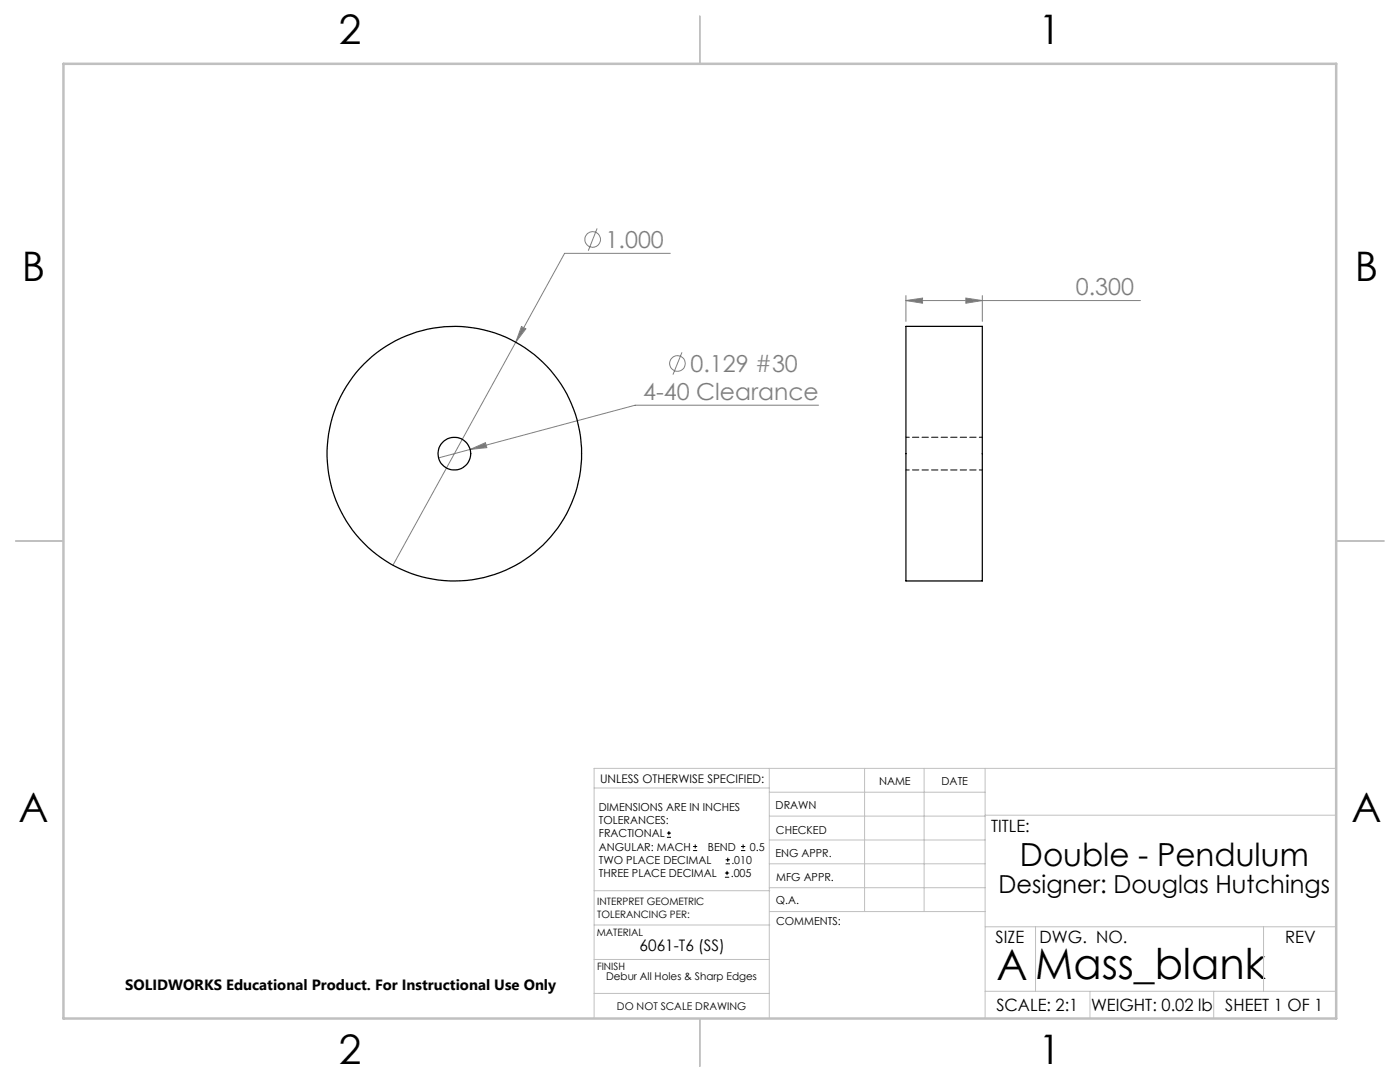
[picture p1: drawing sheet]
<svg xmlns="http://www.w3.org/2000/svg" width="279mm" height="216mm" viewBox="0 0 279 216" stroke-linecap="round" stroke-linejoin="round" font-family="sans-serif">
<g fill="none" stroke="#808080" stroke-width=".2">
<path d="M119.2 45.6l-1.8 4.4M133.8 50.6h-21.1l-9.8 17.7M180.8 60l3.3-.5v1zM180.8 59v5.1M180.8 60h46.8M192.8 59.5l3.2 .5-3.2 .5zM196 59v5.1M102.9 68.3l-24.5 44.5M104.1 65.2l.9 .4-2.1 2.7zM136.1 70.3l-1.8 4.5M93.8 89.7l3.1-1.4 .3 1zM163.4 80.9h-36.6l-39.3 10.5"/>
<circle cx="118.3" cy="47.8" r="1.55"/>
<circle cx="135.2" cy="72.5" r="1.55"/>
</g>
<g fill="none" stroke="#000" stroke-width=".2">
<path d="M133.1 167.1h.8M133.1 166.2h.8M133.5 165.8v.9M138.3 169.7h.8M138.3 168.9h.8M138.7 168.5v.8M144.7 175h.8M144.7 174.2h.8M144.8 172.4h.9M144.8 171.6h.9M145.1 173.8v.8M145.2 171.1v.9"/>
<path d="M147.9 169.7h.8M147.9 168.9h.8M148.3 168.5v.8"/>
</g>
<g fill="none" stroke="#c0c0c0" stroke-width=".2">
<path d="M118.6 157.2h34.9M153.5 153.3v49.9M153.5 158.1h43.1M172.5 153.3v28.6M184.4 153.3v28.6M196.6 153.3v49.9M266.7 153.3h-148.1v49.9M118.6 177.7h35M153.5 167.6h43.1M153.5 162.8h43.1M153.5 172.4h43.1M153.5 177.1h43.1"/>
<path d="M196.6 162.7h70.1M118.6 198.2h34.9M118.6 191.5h34.9M118.6 184.6h35M153.6 181.9h43M196.6 197.8h70.1M196.6 184.9h70.1M206.7 184.9v12.9M217.5 197.8v5.4M242.2 197.8v5.4M252.2 184.9v12.9"/>
</g>
<path d="M139.7 3.2v9.5M3.1 107.9h9.6M266.7 107.9h9.5M139.7 203.2v9.6" fill="none" stroke="#c0c0c0" stroke-width=".25"/>
<path d="M12.7 12.7h254v190.5h-254z" fill="none" stroke="#c0c0c0" stroke-width=".5"/>
<path d="M104.1 65.2l-1.2 3.1 2.1-2.7zM93.8 89.7l3.4-.4-.3-1zM180.8 60l3.3-.5v1zM192.8 59.5l3.2 .5-3.2 .5z" fill="#808080"/>
<g fill="none" stroke="#000" stroke-width=".25">
<path d="M180.8 65.1h15.2v50.8h-15.2z"/>
<circle cx="90.7" cy="90.5" r="25.4"/>
<circle cx="90.7" cy="90.5" r="3.3"/>
</g>
<path d="M180.8 93.8h15.3M196.1 87.2h-15.3" fill="none" stroke="#000" stroke-width=".2" stroke-dasharray="1.3 .6" stroke-dashoffset=".6"/>
<text font-size="8.5" x="198.9" y="195.5">A Mass_blank</text>
<g font-size="8.1">
<text x="67.6" y="8.9">2</text>
<text x="207.3" y="8.9">1</text>
<text x="4.4" y="56.2">B</text>
<text x="270.4" y="56.2">B</text>
<text x="3.7" y="164.1">A</text>
<text x="269.7" y="164.1">A</text>
<text x="67.6" y="212.4">2</text>
<text x="207.3" y="212.4">1</text>
</g>
<text font-size="6.3" x="203.6" y="172.9">Double - Pendulum</text>
<text font-size="4.9" x="199.3" y="178.1">Designer: Douglas Hutchings</text>
<g font-size="4.7" fill="#808080">
<text x="120.9" y="49.5">1.000</text>
<text x="214.7" y="58.9">0.300</text>
<text x="137.8" y="74.2">0.129 #30</text>
<text x="128.4" y="79.8">4-40 Clearance</text>
</g>
<g font-size="3.4">
<text x="197.8" y="166">TITLE:</text>
<text x="198.7" y="188.1">SIZE</text>
<text x="207.5" y="188.1">DWG. NO.</text>
<text x="256.5" y="188.2">REV</text>
<text x="198.8" y="201.7">SCALE: 2:1</text>
<text x="217.7" y="201.8">WEIGHT: 0.02 lb</text>
<text x="244.5" y="201.7">SHEET 1 OF 1</text>
</g>
<text font-size="3.2" x="127.7" y="189.7">6061-T6 (SS)</text>
<text font-size="3" x="25" y="197.6">SOLIDWORKS Educational Product. For Instructional Use Only</text>
<text font-size="2.4" x="119.8" y="156.2">UNLESS OTHERWISE SPECIFIED:</text>
<g font-size="2.2">
<text x="119.5" y="161.8">DIMENSIONS ARE IN INCHES</text>
<text x="154.8" y="161.4">DRAWN</text>
<text x="175.4" y="156.6">NAME</text>
<text x="187.9" y="156.7">DATE</text>
<text x="119.5" y="164.4">TOLERANCES:</text>
<text x="119.5" y="167.1">FRACTIONAL</text>
<text x="154.9" y="166.3">CHECKED</text>
<text x="119.5" y="172.4">TWO PLACE DECIMAL</text>
<text x="119.5" y="169.7">ANGULAR: MACH</text>
<text x="141.3" y="169.7">BEND</text>
<text x="146" y="172.4">.010</text>
<text x="149.6" y="169.7">0.5</text>
<text x="154.8" y="171">ENG APPR.</text>
<text x="119.5" y="175">THREE PLACE DECIMAL</text>
<text x="145.8" y="175">.005</text>
<text x="154.9" y="175.7">MFG APPR.</text>
<text x="154.9" y="180.4">Q.A.</text>
<text x="154.9" y="184.6">COMMENTS:</text>
</g>
<g font-size="2.1">
<text x="121" y="195.6">Debur All Holes &amp; Sharp Edges</text>
<text x="123.1" y="201.6">DO NOT SCALE DRAWING</text>
</g>
<g font-size="2">
<text x="119.2" y="180.6">INTERPRET GEOMETRIC</text>
<text x="119.2" y="183.1">TOLERANCING PER:</text>
<text x="119.1" y="186.7">MATERIAL</text>
<text x="119.1" y="193.5">FINISH</text>
</g>
</svg>
